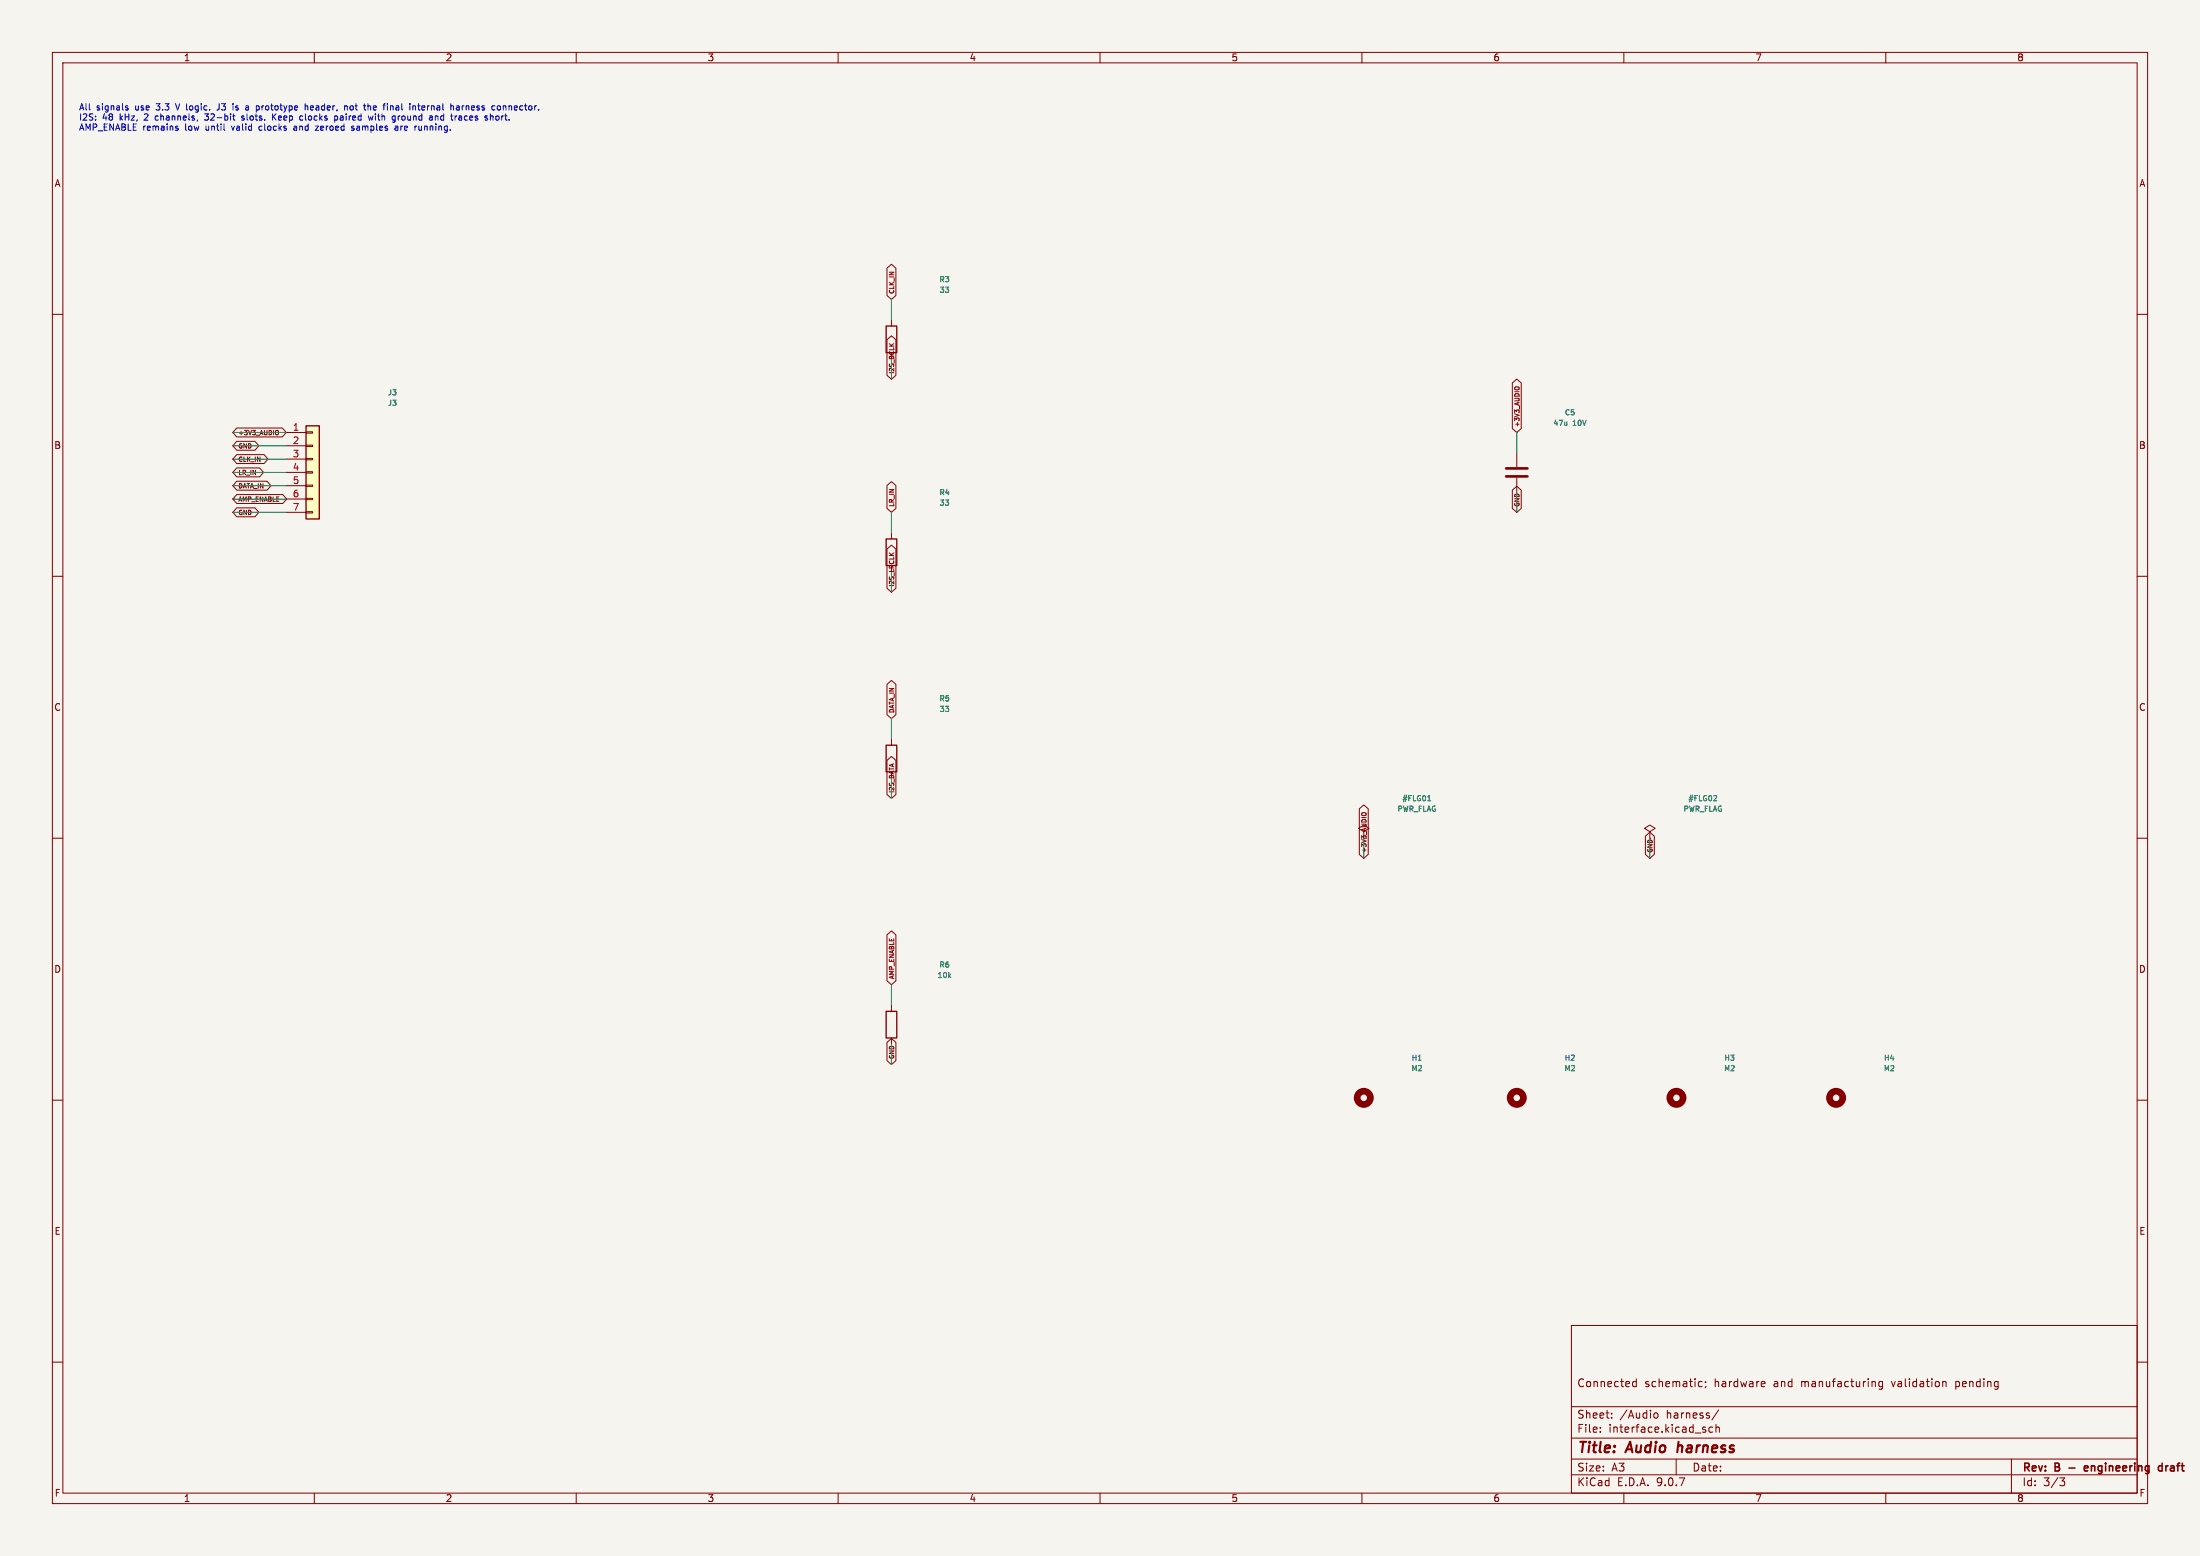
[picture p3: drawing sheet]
<svg xmlns="http://www.w3.org/2000/svg" width="420mm" height="297mm" viewBox="0 0 420 297" stroke-linecap="round" stroke-linejoin="round" font-family="sans-serif">
<path d="M0 0h420v297h-420z" fill="#f5f4ef" stroke="#f5f4ef" stroke-width=".19"/>
<g fill="none" stroke="#840000" stroke-width=".19">
<path d="M10 10h400v277h-400zM12 12h396v273h-396zM60 10v2M110 10v2M160 10v2M210 10v2M260 10v2M310 10v2M360 10v2M10 60h2M170.2 61v1.2M408 60h2"/>
<path d="M289.6 86.4v2.8M289.6 91.2v2.8M10 110h2M170.2 101.6v1.3M408 110h2M10 160h2M170.2 141v1.2M260.3 158.8l1.1-.7-1.1-.6-1 .6 1 .7v1.2M315 158.8l1-.7-1-.6-1.1 .6 1.1 .7v1.2M408 160h2M170.2 191.8v1.2M170.2 198.1v1.3"/>
<path d="M10 210h2M408 210h2M300 253h108v32h-108zM10 260h2M300 278.5h108M300 274.5h108M300 268.5h108M305.5 273.2v.2M305.5 272.5v.1M307.7 270.5v.2M307.7 269.8v.1M311.7 264.4l.2 .3 .5-.1"/>
<path d="M312.4 263.2v1.5M312.4 263.8l-.5-.1-.2 .3M315.7 270l.3-.3 .4 .1 .1 .2-.1 .6-.4 .1-.3-.3M320 278.5v3M324.4 264.6h.5M324.4 263.8h.5M325.4 272.9l.3 .2-.3 .3M325.4 272.4l.2 .1M325.6 263.8v.1M325.7 264.6l-.2 .3M326.9 272.5l-.4-.1-.3 .3 .2 .6h.5M327.6 272.5l.2-.1 .4 .1v.9"/>
<path d="M327.6 271.9v1.5M328.1 269.1l-1.3 1.9M336.4 263.7l.5 .1v.2l-.7 .2M336.9 264.6l-.5 .1M357.9 263.8l.1 .9M359.4 263.8l-.5-.1-.2 .3 .1 .6h.6M359.4 263.7v1.2l-.3 .3-.4-.1M370.9 263.8h.5l.1 .9M384 278.5v6.5M408 260h2M60 285v2M110 285v2"/>
<path d="M160 285v2M210 285v2M260 285v2M300 281.5h108M310 285v2M360 285v2M393.2 282.1h1l-.5 .6 .4 .1 .1 .5-.3 .3h-.5"/>
</g>
<path d="M398.5 279.9l-.4-.1-.2 .2 .1 .7h.5M412.8 279.9l-.5-.1-.3 .3 .2 .6h.6M412.8 279.3v1.5M398.6 280.1l-.7 .2" fill="none" stroke="#840000" stroke-width=".3"/>
<path d="M320.4 275.2l-.2 2" fill="none" stroke="#840000" stroke-width=".4"/>
<path d="M169.2 62.2h2v5.1h-2zM169.2 102.9h2v5.1h-2zM169.2 142.2h2v5.1h-2zM169.2 193h2v5.1h-2z" fill="none" stroke="#840000" stroke-width=".25"/>
<path d="M272.5 152.9h.6M327.6 151.9l.1 .4-.6 .6h.6" fill="none" stroke="#006464" stroke-width=".19"/>
<g fill="none" stroke="#840000" stroke-width="1.3">
<circle cx="260.4" cy="209.5" r="1.27"/>
<circle cx="289.6" cy="209.5" r="1.27"/>
<circle cx="320" cy="209.5" r="1.27"/>
<circle cx="350.5" cy="209.5" r="1.27"/>
</g>
<path d="M287.5 89.4h4.1M287.5 90.9h4.1" fill="none" stroke="#840000" stroke-width=".51"/>
<path d="M58.4 81.3h2.6v17.8h-2.6z" fill="#ffffc2"/>
<path d="M58.4 81.3h2.6v17.8h-2.6z" fill="none" stroke="#840000" stroke-width=".25"/>
<g fill="none" stroke="#840000" stroke-width=".19">
<path d="M169.3 51.2l.9-.8 .8 .8v5.2l-.8 .8-.9-.8zM169.3 64.8l.9-.7 .8 .7v6.8l-.8 .8-.9-.8zM288.7 73.1l.9-.7 .8 .7v8.7l-.8 .8-.9-.8zM289.2 74l.2-.2 .5 .1 .1 .1M45.2 89.3h4.4l.7 .9-.7 .8h-4.4l-.8-.8zM45.2 84.2h3.5l.7 .9-.7 .8h-3.5l-.8-.8zM45.2 91.9h5.8l.7 .8-.7 .9h-5.8l-.8-.9zM45.2 94.4h8.8l.7 .9-.7 .8h-8.8l-.8-.8zM45.2 86.8h5.2l.8 .8-.8 .9h-5.2l-.8-.9zM45.2 81.7h8.7l.7 .9-.7 .8h-8.7l-.8-.8zM45.2 96.9h3.5l.7 .9-.7 .8h-3.5l-.8-.8zM53 82.1l.2 .3-.1 .5-.1 .1"/>
<path d="M54.6 82.6h3.8M54.6 85.1h3.8M54.6 87.6h3.8M54.6 90.2h3.8M54.6 92.7h3.8M54.6 95.3h3.8M54.6 97.8h3.8M58.4 82.4h1.3v.3h-1.3zM58.4 85h1.3v.2h-1.3zM58.4 87.5h1.3v.3h-1.3zM58.4 90h1.3v.3h-1.3zM58.4 92.6h1.3v.2h-1.3z"/>
<path d="M58.4 95.1h1.3v.3h-1.3zM58.4 97.7h1.3v.2h-1.3zM169.3 92.7l.9-.8 .8 .8v4.3l-.8 .8-.9-.8zM288.7 93.6l.9-.8 .8 .8v3.4l-.8 .8-.9-.8zM169.3 104.8l.9-.7 .8 .7v7.5l-.8 .7-.9-.7zM169.3 130.6l.9-.7 .8 .7v5.8l-.8 .8-.9-.8zM169.3 145.1l.9-.7 .8 .7v6.6l-.8 .7-.9-.7zM259.5 154.4l.8-.8 .9 .8v8.7l-.9 .7-.8-.7zM259.9 155.3l.3-.2 .5 .1 .1 .1M314.1 159.6l.9-.7 .8 .7v3.5l-.8 .7-.9-.7zM169.3 178.4l.9-.7 .8 .7v8.8l-.8 .8-.9-.8zM169.3 199l.9-.8 .8 .8v3.5l-.8 .7-.9-.7z"/>
</g>
<g fill="none" stroke="#009600" stroke-width=".19">
<path d="M170.2 57.2v3.8M170.2 68.6v3.8M44.4 92.7h10.2M44.4 85.1h10.2M44.4 95.3h10.2M44.4 82.6h10.2M44.4 87.6h10.2M44.4 90.2h10.2M44.4 97.8h10.2M170.2 97.8v3.8M289.6 82.6v3.8M289.6 94v3.8"/>
<path d="M170.2 109.2v3.8M170.2 137.2v3.8M170.2 148.6v3.8M260.3 160v3.8M315 160v3.8M170.2 188v3.8M170.2 199.4v3.8"/>
</g>
<g fill="none" stroke="#0000c2" stroke-width=".19">
<path d="M33.5 19.8l.4 1.2M41.8 19.8v1l-.4 .2M58.2 19.8v1.2M79.9 19.8v1l.3 .2M24.1 20.6l.3 .1 .1 .1-.4 .2M24.1 20.2l.3 .1M29.7 22.2v.6M33.7 24.5h.3v.2l-.4 .2M39 22.8l.6 .1M44.2 24.1l.3 .8M44.4 22.1h.5M44.6 22.8l.3 .1"/>
<path d="M45 20.9l.3 .1M45.2 20.2l-.2 .2 .2 .2M46.1 22.9h.5M46.6 22.2l-.3-.1-.2 .2 .1 .2 .4 .1M47.3 20.2l.1 .2v.6M47.4 20.9l-.1 .1M47.4 20.5h-.1M49.9 24.1h-.3l-.2 .2 .1 .4 .4 .2M52 21.7v1.2M52.2 22.2l.5 .7M52.7 21.7l-.7 .7M56.5 24.4h-.3l-.1 .2v.2l.4 .1"/>
<path d="M57.8 22.9h-.4M58.2 20.3h.5l.1 .7M59.7 20.2l-.4 .2v.5l.4 .1M59.8 20.5l-.5 .1M60.2 24.1h.6l-.6 .8h.6M63.9 22.1v1.2M64.4 22.2l.1 .2-.1 .4-.5 .1M65 22.5v.4M66.1 20.2l.2 .2v.6M67.1 24.2l.1 .2 .4 .2-.2 .3-.3-.1M67.3 20.3l-.3-.1-.2 .2 .1 .5h.4M70.6 20.2l.2 .2v.6"/>
<path d="M71.2 22.1l-.2 .8-.2-.5-.3 .5M74.6 20.3h.4v.7M75.4 24.1h.5l.1 .8M76 24.3l-.6 .3 .2 .3 .4-.1M76 22.1v.8M76.4 22.1l-.4 .3M79.2 20.2l.1 .2v.6M79.7 20.2h.5M80 24.1v.7l.5-.1M80.5 24.1v.8M83.1 22.2h.5v.7M83.1 22.1v.8"/>
<path d="M87.2 20.3h.4l.1 .7M87.6 22.2h.5M87.7 20.5h-.4l-.2 .2 .2 .3 .4-.1M88.1 22.4l-.5 .2 .1 .3h.4M88.2 20.2v.8M88.5 20.2l-.3 .2M93.7 22.2h.4v.7M94.9 22.1l-.3 .3v.3l.3 .2M95.3 20.2l.3 .2v.4l-.3 .2M96.1 20.2v.8M96.5 20.3h-.4"/>
</g>
<g font-size="2.8" fill="#840000">
<text x="301" y="277.9">Title:</text>
<text x="310.6" y="277.9">Audio</text>
<text x="321.1" y="277.9">harness</text>
</g>
<g font-size="2.1" fill="#840000">
<text x="301" y="265">Connected</text>
<text x="313.9" y="265">schematic;</text>
<text x="327.3" y="265">hardware</text>
<text x="338.7" y="265">and</text>
<text x="344.1" y="265">manufacturing</text>
<text x="361.6" y="265">validation</text>
<text x="373.9" y="265">pending</text>
<text x="301" y="273.7">File:</text>
<text x="301" y="271">Sheet:</text>
<text x="307.1" y="273.7">interface.kicad_sch</text>
<text x="309.2" y="271">/Audio</text>
<text x="318.2" y="271">harness/</text>
<text x="301" y="281.1">Size:</text>
<text x="307.6" y="281.1">A3</text>
<text x="323" y="281.1">Date:</text>
<text x="386" y="281.3">Rev:</text>
<text x="392.4" y="281.3">B</text>
<text x="395.6" y="281.3">-</text>
<text x="399.2" y="281.3">engineering</text>
<text x="414" y="281.3">draft</text>
<text x="301" y="283.9">KiCad</text>
<text x="308.7" y="283.9">E.D.A.</text>
<text x="316.3" y="283.9">9.0.7</text>
<text x="386" y="283.9">Id:</text>
<text x="390.1" y="283.9">3/3</text>
</g>
<g font-size="1.8" fill="#840000">
<text x="35" y="11.9">1</text>
<text x="85" y="11.9">2</text>
<text x="135" y="11.9">3</text>
<text x="185" y="11.9">4</text>
<text x="235" y="11.9">5</text>
<text x="285" y="11.9">6</text>
<text x="335" y="11.9">7</text>
<text x="385" y="11.9">8</text>
<text x="10.3" y="35.9">A</text>
<text x="408.3" y="35.9">A</text>
<text x="10.3" y="85.9">B</text>
<text x="408.2" y="85.9">B</text>
<text x="10.3" y="135.9">C</text>
<text x="408.2" y="135.9">C</text>
<text x="10.3" y="185.9">D</text>
<text x="408.2" y="185.9">D</text>
<text x="10.3" y="235.9">E</text>
<text x="408.3" y="235.9">E</text>
<text x="10.3" y="285.9">F</text>
<text x="35" y="286.9">1</text>
<text x="85" y="286.9">2</text>
<text x="135" y="286.9">3</text>
<text x="185" y="286.9">4</text>
<text x="235" y="286.9">5</text>
<text x="285" y="286.9">6</text>
<text x="335" y="286.9">7</text>
<text x="385" y="286.9">8</text>
<text x="408.3" y="285.9">F</text>
</g>
<g font-size="1.8" fill="#a90000">
<text x="55.8" y="82.3">1</text>
<text x="55.8" y="84.8">2</text>
<text x="55.8" y="87.4">3</text>
<text x="55.8" y="89.9">4</text>
<text x="55.8" y="92.5">5</text>
<text x="55.8" y="95">6</text>
<text x="55.8" y="97.5">7</text>
</g>
<g font-size="1.7" fill="#0000c2">
<text x="15" y="21.4">All</text>
<text x="15" y="23.3">I2S:</text>
<text x="18.4" y="21.4">signals</text>
<text x="19.6" y="23.3">48</text>
<text x="23" y="23.3">kHz,</text>
<text x="25.9" y="21.4">use</text>
<text x="27.9" y="23.3">2</text>
<text x="30.2" y="23.3">channels,</text>
<text x="30.2" y="21.4">3.3</text>
<text x="34.2" y="21.4">V logic.</text>
<text x="39.9" y="23.3">32-bit</text>
<text x="42.4" y="21.4">J3</text>
<text x="45.6" y="21.4">is</text>
<text x="47.1" y="23.3">slots.</text>
<text x="48.3" y="21.4">a</text>
<text x="50.5" y="21.4">prototype</text>
<text x="53.1" y="23.3">Keep</text>
<text x="58.6" y="23.3">clocks</text>
<text x="60" y="21.4">header,</text>
<text x="65.5" y="23.3">paired</text>
<text x="67.8" y="21.4">not</text>
<text x="71.8" y="21.4">the</text>
<text x="72.2" y="23.3">with</text>
<text x="75.7" y="21.4">final</text>
<text x="76.9" y="23.3">ground</text>
<text x="80.9" y="21.4">internal</text>
<text x="84.2" y="23.3">and</text>
<text x="88.6" y="23.3">traces</text>
<text x="88.9" y="21.4">harness</text>
<text x="95.3" y="23.3">short.</text>
<text x="97" y="21.4">connector.</text>
<text x="15" y="25.3">AMP_ENABLE remains</text>
<text x="35.5" y="25.3">low</text>
<text x="39.6" y="25.3">until</text>
<text x="44.8" y="25.3">valid</text>
<text x="50.2" y="25.3">clocks</text>
<text x="57" y="25.3">and</text>
<text x="61.4" y="25.3">zeroed</text>
<text x="68.5" y="25.3">samples</text>
<text x="77" y="25.3">are</text>
<text x="81" y="25.3">running.</text>
</g>
<g font-size="1.4" fill="#006464">
<text x="179.2" y="54.1">R3</text>
<text x="179.3" y="56.1">33</text>
<text x="73.9" y="75.7">J3</text>
<text x="73.9" y="77.7">J3</text>
<text x="296.4" y="81.5">47u</text>
<text x="298.6" y="79.5">C5</text>
<text x="300.3" y="81.5">10V</text>
<text x="179.2" y="94.7">R4</text>
<text x="179.3" y="96.7">33</text>
<text x="179.2" y="134.1">R5</text>
<text x="179.3" y="136.1">33</text>
<text x="266.7" y="155.1">PWR_FLAG</text>
<text x="267.6" y="153.1">#FLG01</text>
<text x="321.3" y="155.1">PWR_FLAG</text>
<text x="322.2" y="153.1">#FLG02</text>
<text x="179.2" y="184.9">R6</text>
<text x="178.9" y="186.9">10k</text>
<text x="269.4" y="202.7">H1</text>
<text x="298.6" y="202.7">H2</text>
<text x="329.1" y="202.7">H3</text>
<text x="359.6" y="202.7">H4</text>
<text x="269.3" y="204.7">M2</text>
<text x="298.5" y="204.7">M2</text>
<text x="329" y="204.7">M2</text>
<text x="359.5" y="204.7">M2</text>
</g>
<g font-size="1.2" fill="#840000">
<text x="170.9" y="56.2" transform="rotate(-90 170.9 56.2)">CLK_IN</text>
<text x="170.9" y="71.4" transform="rotate(-90 170.9 71.4)">I2S_BCLK</text>
<text x="45.4" y="83.3">+3V3_AUDIO</text>
<text x="290.3" y="81.6" transform="rotate(-90 290.3 81.6)">+3V3_AUDIO</text>
<text x="45.4" y="85.8">GND</text>
<text x="45.4" y="88.3">CLK_IN</text>
<text x="45.4" y="90.9">LR_IN</text>
<text x="45.4" y="93.4">DATA_IN</text>
<text x="45.4" y="96">AMP_ENABLE</text>
<text x="45.4" y="98.5">GND</text>
<text x="170.9" y="96.8" transform="rotate(-90 170.9 96.8)">LR_IN</text>
<text x="290.3" y="96.8" transform="rotate(-90 290.3 96.8)">GND</text>
<text x="170.9" y="112.1" transform="rotate(-90 170.9 112.1)">I2S_LRCLK</text>
<text x="170.9" y="136.2" transform="rotate(-90 170.9 136.2)">DATA_IN</text>
<text x="170.9" y="151.4" transform="rotate(-90 170.9 151.4)">I2S_DATA</text>
<text x="261.1" y="162.9" transform="rotate(-90 261.1 162.9)">+3V3_AUDIO</text>
<text x="315.7" y="162.9" transform="rotate(-90 315.7 162.9)">GND</text>
<text x="170.9" y="187" transform="rotate(-90 170.9 187)">AMP_ENABLE</text>
<text x="170.9" y="202.2" transform="rotate(-90 170.9 202.2)">GND</text>
</g>
</svg>
